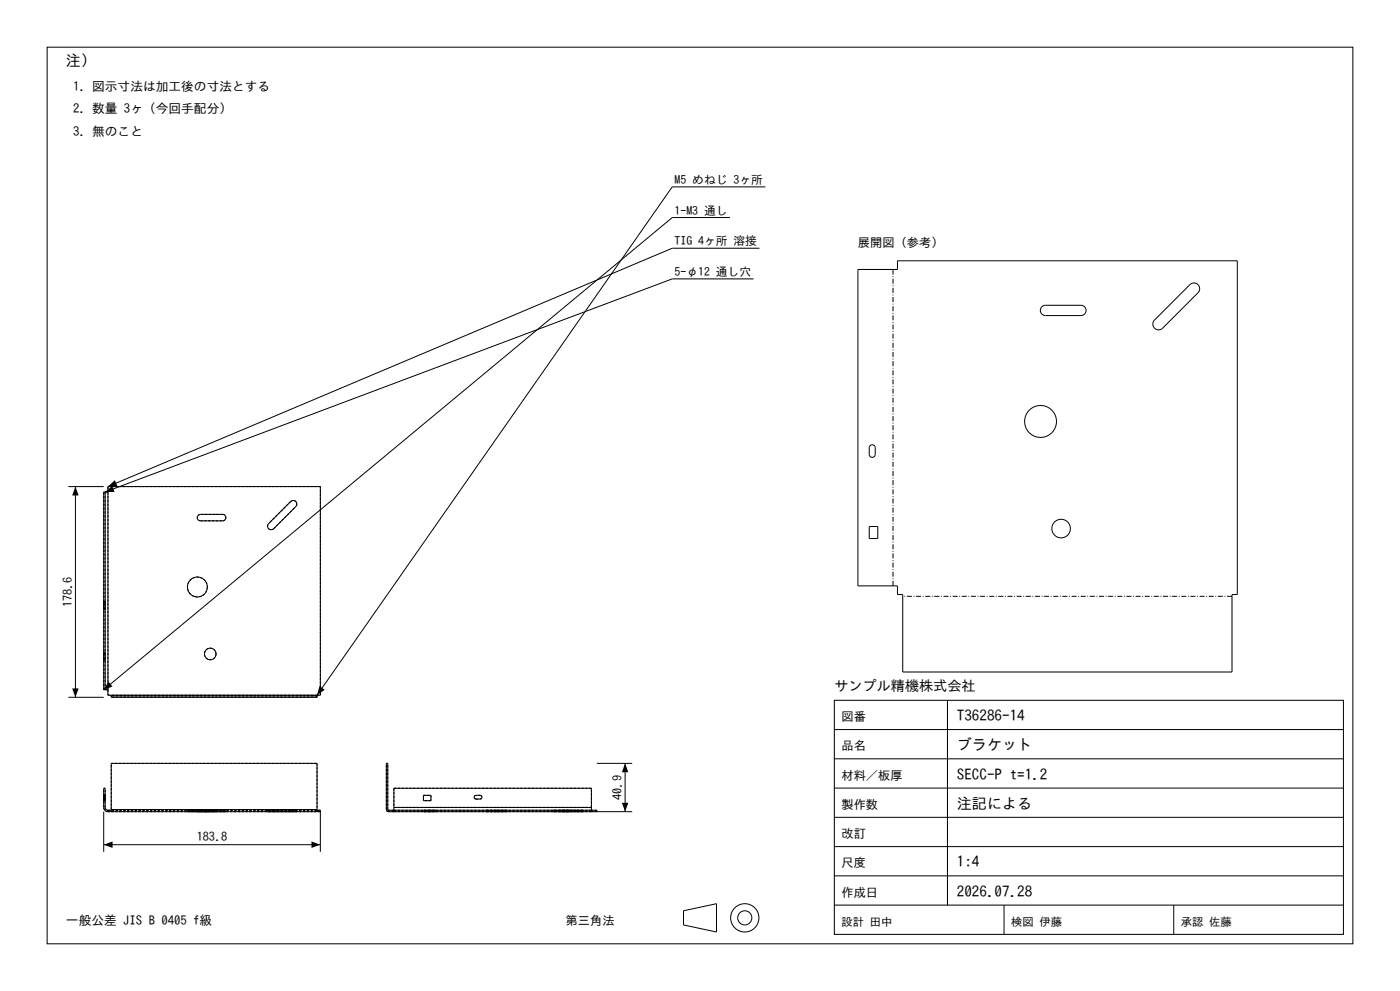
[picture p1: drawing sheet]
<svg xmlns="http://www.w3.org/2000/svg" width="420mm" height="297mm" viewBox="0 0 420 297" stroke-linecap="round" stroke-linejoin="round" font-family="sans-serif">
<g fill="none" stroke="#000" stroke-width=".3">
<path d="M14.1 14.1h391.8v268.8h-391.8zM229.6 56h-27.9l-106.6 152.6M219 65.2h-17.3l-170.6 141.5M227.8 74.4h-26.1l-169.3 71.4M226.1 83.6h-24.4l-170.2 63.9M257.4 80.8h11.8v-2.6h102v100h-1.6v23.2h-98.8v-23.2h-1.6v-2.6h-11.8zM312.5 91.9l1.1-.4h10.7a1.54 1.54 0 0 1 1.5 1.5 1.54 1.54 0 0 1-1.5 1.6h-10.7a1.54 1.54 0 0 1-1.4-1 1.54 1.54 0 0 1 .3-1.7zM357 85.3a1.72 1.72 0 0 1 2.4 0 1.72 1.72 0 0 1 0 2.4l-10.6 10.7a1.72 1.72 0 0 1-2.5 0 1.72 1.72 0 0 1 0-2.5zM261 133.5a.9 .9 0 0 1 1-.1 .9 .9 0 0 1 .6 .8v2a.9 .9 0 0 1-.9 .9 .9 .9 0 0 1-.9-.9v-2.2zM20.5 145.8h10.6M22.6 145.8v63.2M31.5 147.5h.9"/>
<path d="M31.5 147.5h-.4v59.2M31.5 147.5v59.2M32.4 145.8h63.7v62.5h-63.7zM59.5 154.4l.6-.2h6.7a.97 .97 0 0 1 1 .9 .97 .97 0 0 1-1 1h-6.7a.97 .97 0 0 1-.9-.6 .97 .97 0 0 1 .3-1.1zM87.2 150.3a1.08 1.08 0 0 1 1.5 0 1.08 1.08 0 0 1 0 1.5l-6.6 6.7a1.08 1.08 0 0 1-1.5 0 1.08 1.08 0 0 1 0-1.6zM260.8 157.8h2.5v3.6h-2.5zM20.5 209h10.6M31.1 206.7h.4M31.5 206.7h.9M33.4 208.3v.3M33.4 208.6v.4h61.7v-.4M33.4 208.6h61.7"/>
<path d="M250.3 209.9h152.7v70.1h-152.7zM250.3 218.6h152.7M284.2 209.9v61.4M127 238.4h2.3v1.6h-2.3zM142.4 238.6l.4-.2h1.2l.5 .2 .1 .4-.3 .4-1.5 .1-.4-.2zM179 228.8h10.7M187.5 228.8v14.5M250.3 236.2h152.7M250.3 227.4h152.7M31.1 243.3v12M31.1 253.2h65M32.4 242.8a.85 .85 0 0 1-.9-.8v-5.8h-.4v5.8a1.27 1.27 0 0 0 1.3 1.3"/>
<path d="M32.4 243.3h63.7M32.4 242.8h1M32.4 242.8v.5M33.4 242.6v.7M33.4 242.6v-13.8h61.7v13.8M33.4 242.6h61.7M95.1 242.6v.7M95.1 242.8h1v12.5M116.5 242.8l-.2-.2v-13.8h-.4v13.8l.2 .5 .4 .2M116.5 243.3h73.2M116.5 242.8h62.5v.5M116.5 242.8v.5"/>
<path d="M118.2 242v.8M118.2 242v-5.8h59.2v5.8M118.2 242h59.2M177.4 242v.8M250.3 253.7h152.7M250.3 245h152.7M205.1 273l9.8-2.2v8.5l-9.8-2.1zM250.3 271.3h152.7M250.3 262.5h152.7M301.2 271.3v8.7M352.1 271.3v8.7"/>
<circle cx="312.2" cy="126.3" r="4.8"/>
<circle cx="318.3" cy="158.4" r="2.79"/>
<circle cx="59.2" cy="175.9" r="2.99"/>
<circle cx="63.1" cy="196" r="1.74"/>
<circle cx="223.4" cy="275.1" r="4.2"/>
<circle cx="223.4" cy="275.1" r="2.12"/>
</g>
<g fill="none" stroke="#000" stroke-width=".3" stroke-dasharray=".7 .4" stroke-linecap="butt">
<path d="M32.4 145.8v1.7M32.4 147.5h-1.3M60.1 156.1a.97 .97 0 0 1-.9-1 .97 .97 0 0 1 .9-.9M60.1 156.1h6.7M66.8 154.2h-6.7M66.8 154.2a.97 .97 0 0 1 1 .9 .97 .97 0 0 1-1 1M82.1 158.5a1.08 1.08 0 0 1-1.5 0 1.08 1.08 0 0 1 0-1.6M82.1 158.5l6.6-6.7M87.2 150.3l-6.6 6.6M87.2 150.3a1.08 1.08 0 0 1 1.5 0 1.08 1.08 0 0 1 0 1.5M96.1 145.8h-63.7M62.2 175.9a2.99 2.99 0 0 1-4.3 2.7 2.99 2.99 0 0 1-.5-5 2.99 2.99 0 0 1 4.7 1.7l.1 .6"/>
<path d="M31.1 197.9v-2.3M31.1 195.6v2.3M31.1 180.8v1.3M31.1 182.1v.5M31.1 182.6v-.5M31.1 182.1v-1.3M31.1 180.8v-.5M31.1 180.3v.5M31.1 195.6h.4M31.1 197.9h.4M31.5 197.9v-2.3M31.5 195.6v2.3"/>
<path d="M31.5 180.8v1.3M31.5 182.1v.5M31.5 182.6v-.5M31.5 182.1v-1.3M31.5 180.8v-.5M31.5 180.3v.5M31.5 182.6h-.4M31.5 180.3h-.4M64.8 196a1.74 1.74 0 0 1-2.5 1.6 1.74 1.74 0 0 1-.4-2.9 1.74 1.74 0 0 1 2.8 .8l.1 .5M31.1 206.7v-59.2M31.5 206.7v-59.2M32.4 208.3h1"/>
<path d="M32.4 206.7v-59.2M32.4 206.7v1.6M32.4 206.7h-1.3M33.4 208.3v.7M95.1 208.3h1M95.1 208.3h-61.7M95.1 208.3v.7M95.1 209h-61.7M95.1 208.6h-61.7M96.1 208.3v-62.5M31.1 236.2h.4M31.1 238.4v1.6"/>
<path d="M31.1 240v-1.6M31.1 239.5v-1.1M31.1 238.4v1.1M31.1 238.4h.4M31.1 240h.4M31.1 239.5h.4M31.5 238.4v1.6M31.5 240v-1.6M31.5 239.5v-1.1M31.5 238.4v1.1M33.4 228.8h61.7M95.1 228.8v13.8"/>
<path d="M115.9 228.8h.4M118.2 236.2v5.8M127 238.4h2.3M127 240v-1.6M129.3 238.4v1.6M129.3 240h-2.3M142.8 239.5l-.6-.5 .2-.4 .4-.2M142.8 239.5h1.2M144 238.4h-1.2M144 238.4l.6 .4-.1 .5-.5 .2M177.4 236.2h-59.2M31.1 242v-5.8"/>
<path d="M31.5 242a.85 .85 0 0 0 .9 .8M31.5 242v-5.8M32.4 243.3v-.5M32.4 242.8v.5M32.4 243.3a1.27 1.27 0 0 1-1.3-1.3M33.4 242.8v.5M33.4 242.6v.2M33.4 242.6v-13.8M56.2 243.3h6M56.2 242.8h6M56.2 242.8v.5M59.2 243.3h.9"/>
<path d="M59.2 242.8h.9M59.2 242.8v.5M60.1 243.3h-.9M60.1 243.3h6.7M60.1 242.8h-.9M60.1 242.8h6.7M61.3 243.3h3.5M61.3 242.8h3.5M61.3 242.8v.5M62.2 243.3h-6M62.2 242.8h-6M62.2 243.3v-.5"/>
<path d="M64.8 243.3h-3.5M64.8 242.8h-3.5M64.8 243.3v-.5M66.8 243.3h-6.7M66.8 243.3h1M66.8 242.8h-6.7M66.8 242.8h1M67.8 243.3h-1M67.8 242.8h-1M67.8 242.8v.5M80.3 243.3h.3M80.3 242.8h.3"/>
<path d="M80.3 242.8v.5M82.1 243.3h-1.8M82.1 243.3h6.6M82.1 242.8h-1.8M82.1 242.8h6.6M87.2 243.3h-6.6M87.2 243.3h1.9M87.2 242.8h-6.6M87.2 242.8h1.9M89.1 243.3h-.4M89.1 242.8h-.4M89.1 242.8v.5"/>
<path d="M95.1 242.8v.5M95.1 242.8h-61.7M95.1 242.6v.2M95.1 242.6h-61.7M96.1 243.3v-.5M96.1 243.3h-63.7M96.1 242.8h-63.7M115.9 242.6v-13.8M116.3 242.6l.2 .2M116.3 242.6v-13.8M116.5 242.8v.5M116.5 243.3v-.5"/>
<path d="M116.5 243.3l-.4-.2-.2-.5M118.2 243.3h59.2M118.2 243.3h-1.7M118.2 242.8h59.2M118.2 242.8h-1.7M118.2 242h59.2M118.2 243.3v-1.3M118.2 242.8v.5M127.2 243.3h3.4M127.2 242.8h3.4M127.2 242.8v.5M128.9 243.3h-1.7"/>
<path d="M128.9 242.8h-1.7M130.6 243.3h-1.7M130.6 242.8h-1.7M130.6 242.8v.5M146 243.3h6M146 242.8h6M146 242.8v.5M149 243.3h-3M149 242.8h-3M152 243.3h-3M152 242.8h-3M152 242.8v.5"/>
<path d="M166.1 243.3h1.8M166.1 242.8h1.8M166.1 242.8v.5M166.4 243.3h-.3M166.4 243.3h6.7M166.4 242.8h-.3M166.4 242.8h6.7M168.8 243.3h1.9M168.8 242.8h1.9M168.8 243.3v-.5M170.7 243.3h-1.9M170.7 242.8h-1.9"/>
<path d="M170.7 243.3v-.5M174.6 243.3h-6.7M174.6 243.3h.3M174.6 242.8h-6.7M174.6 242.8h.3M174.9 243.3h-1.8M174.9 242.8h-1.8M174.9 242.8v.5M177.4 242.8v.5M177.4 243.3v-1.3M177.4 242v-5.8M179 243.3v-.5"/>
<path d="M179 243.3h-1.6M179 242.8h-1.6"/>
</g>
<path d="M22.6 145.8l1 2.7h-1.9zM31.5 147.5l2.2-1.9 .7 1.8zM32.4 145.8l2.1-1.9 .7 1.8zM21.7 206.3h1.9l-1 2.7zM32.5 204.3l1.3 1.5-2.7 .9zM95.8 205.6l1.6 1.1-2.3 1.6zM187.5 228.8l1 2.6h-1.9zM31.1 253.2l2.7-1v1.9zM93.4 252.2l2.7 1-2.7 .9zM186.6 240.6h1.9l-1 2.7z" fill="#000"/>
<path d="M267.9 175.6v-94.8M369.6 178.7h-98.8" fill="none" stroke="#000" stroke-width=".3" stroke-dasharray="1.5 .5 .2 .5" stroke-linecap="butt"/>
<g font-size="4.5">
<text x="19.8" y="19.8">注）</text>
<text x="287.1" y="216.1">T36286-14</text>
<text x="287.1" y="224.9">ブラケット</text>
<text x="287.1" y="233.6">SECC-P t=1.2</text>
<text x="287.1" y="242.4">注記による</text>
<text x="287.1" y="259.9">1:4</text>
<text x="287.1" y="268.7">2026.07.28</text>
</g>
<text font-size="4.2" x="250.3" y="207.1">サンプル精機株式会社</text>
<g font-size="3.8">
<text x="21.9" y="27.2">1. 図示寸法は加工後の寸法とする</text>
<text x="21.9" y="33.9">2. 数量 3ヶ（今回手配分）</text>
<text x="21.9" y="40.7">3. 無のこと</text>
<text x="19.8" y="277.2">一般公差 JIS B 0405 f級</text>
</g>
<g font-size="3.7">
<text x="257.4" y="73.9">展開図（参考）</text>
<text x="21.6" y="182" transform="rotate(-90 21.6 182)">178.6</text>
<text x="252.4" y="216.1">図番</text>
<text x="252.4" y="224.9">品名</text>
<text x="252.4" y="233.6">材料／板厚</text>
<text x="186.5" y="239.7" transform="rotate(-90 186.5 239.7)">40.9</text>
<text x="252.4" y="242.4">製作数</text>
<text x="252.4" y="251.2">改訂</text>
<text x="59" y="252.2">183.8</text>
<text x="252.4" y="259.9">尺度</text>
<text x="252.4" y="268.7">作成日</text>
<text x="169.7" y="277.2">第三角法</text>
</g>
<g font-size="3.5">
<text x="202.4" y="55.2">M5 めねじ 3ヶ所</text>
<text x="202.4" y="64.3">1-M3 通し</text>
<text x="202.4" y="73.5">TIG 4ヶ所 溶接</text>
<text x="202.4" y="82.7">5-φ12 通し穴</text>
</g>
<g font-size="3.4">
<text x="252.4" y="277.5">設計 田中</text>
<text x="303.3" y="277.5">検図 伊藤</text>
<text x="354.2" y="277.5">承認 佐藤</text>
</g>
</svg>
